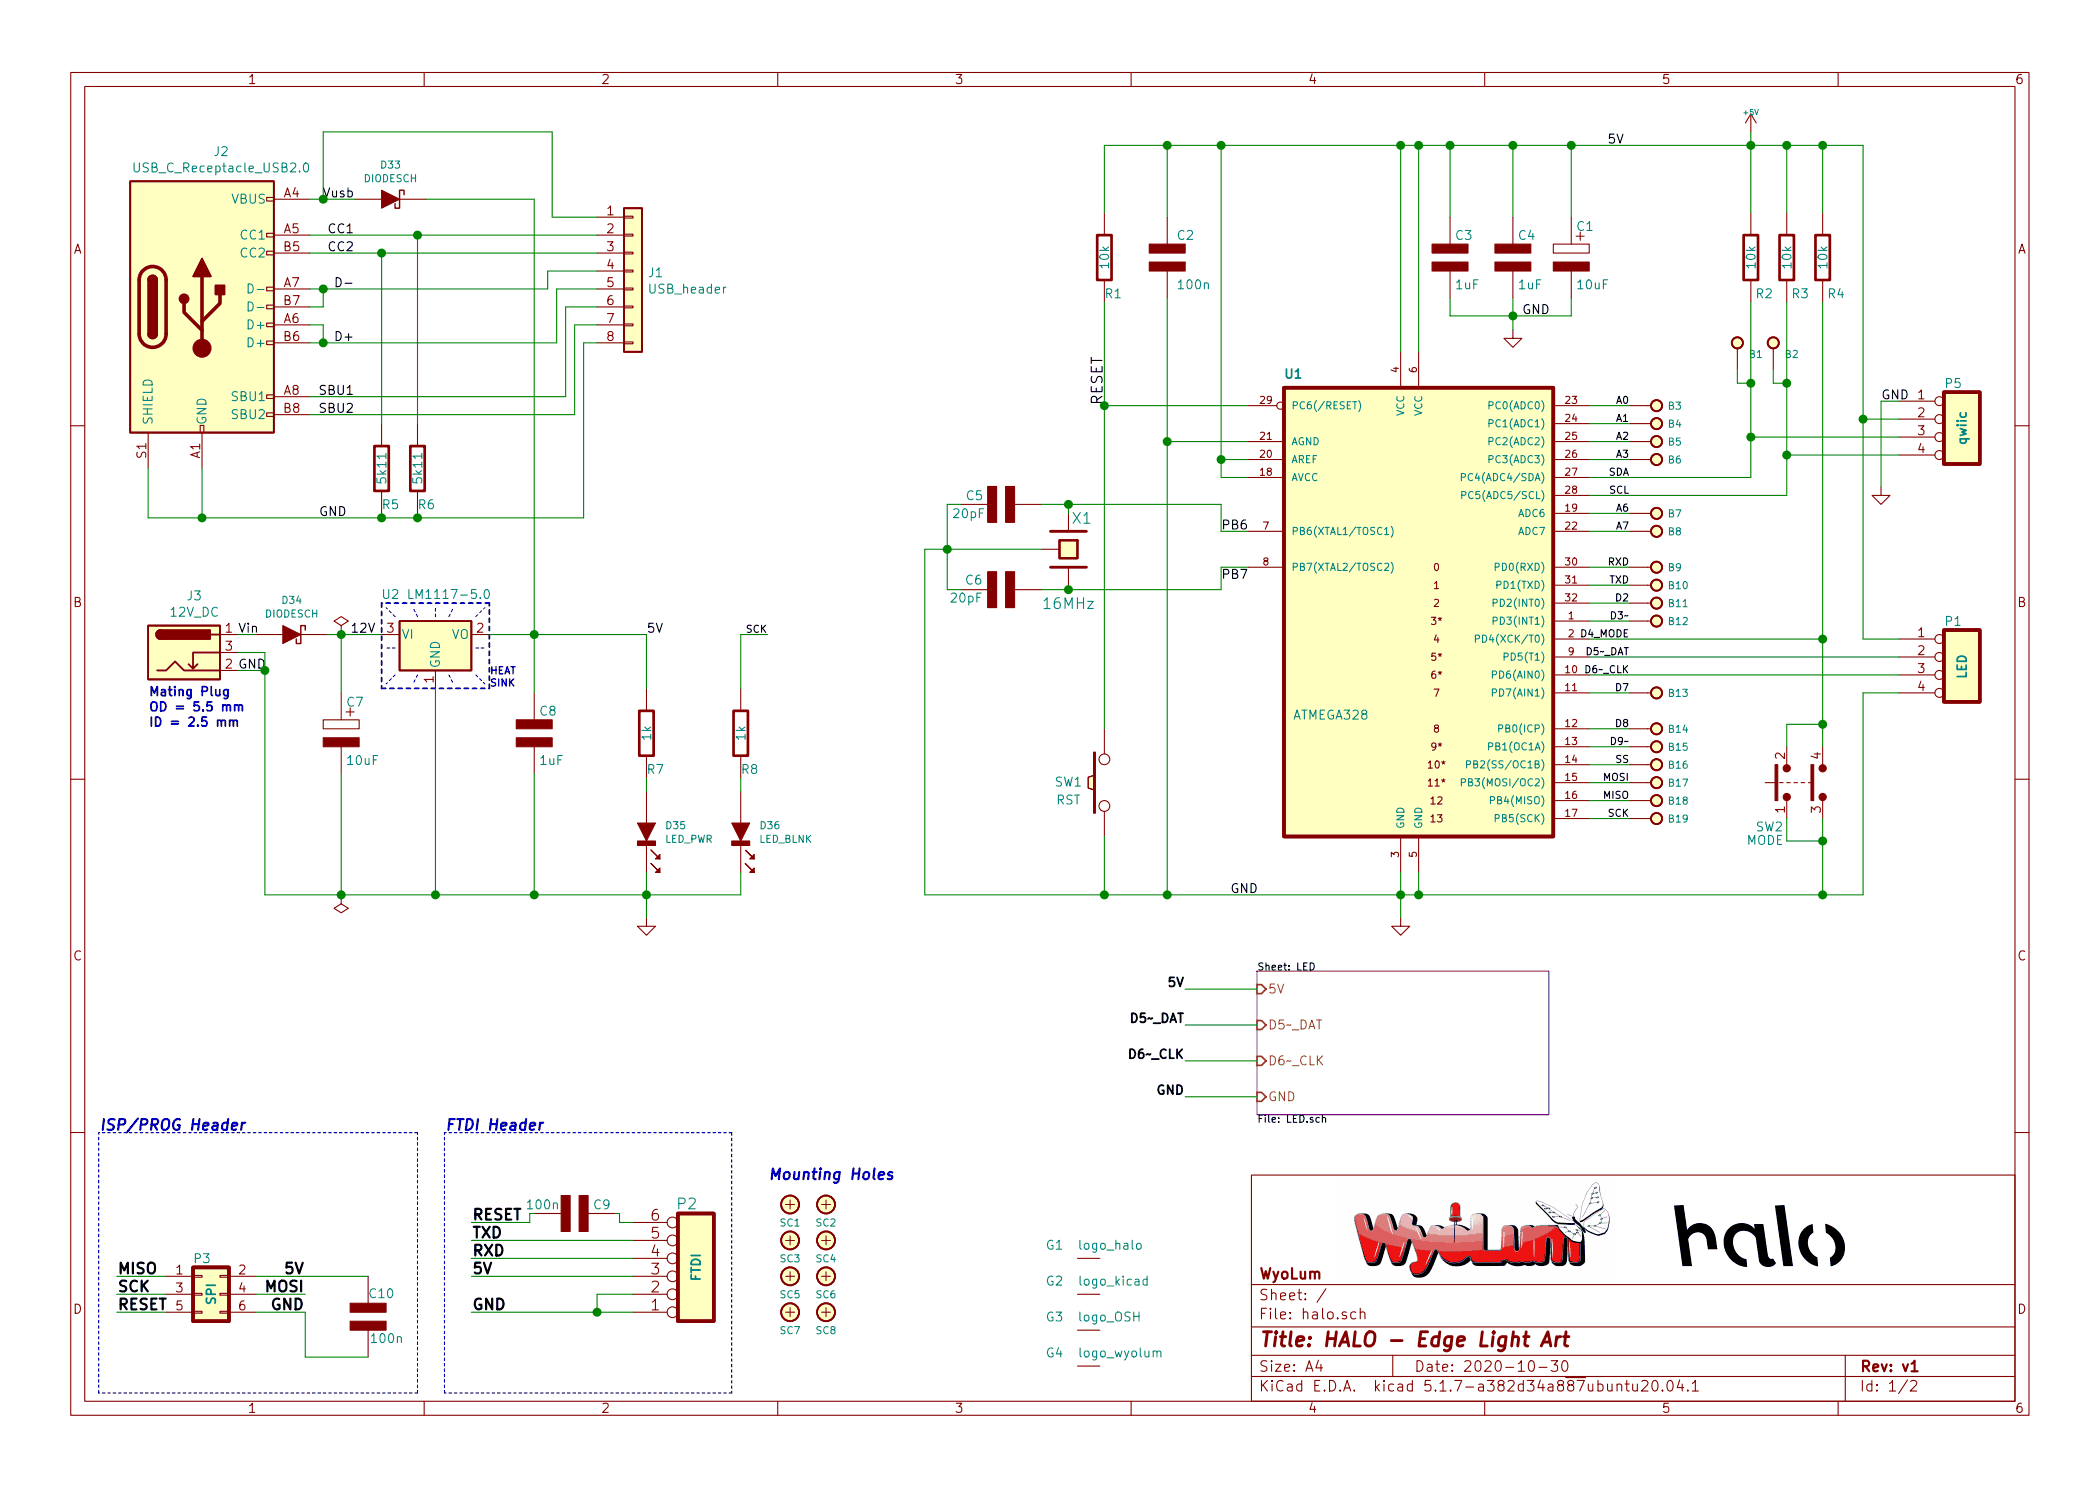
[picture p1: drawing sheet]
EESchema Schematic File Version 4
EELAYER 30 0
EELAYER END
$Descr A4 11693 8268
encoding utf-8
Sheet 1 2
Title "HALO - Edge Light Art"
Date "2020-10-30"
Rev "v1"
Comp "WyoLum"
Comment1 ""
Comment2 ""
Comment3 ""
Comment4 ""
$EndDescr
Wire Wire Line
	5950 3250 5950 3275
Wire Wire Line
	6950 2950 6800 2950
Wire Wire Line
	6800 2950 6800 2800
Wire Wire Line
	6950 2250 6150 2250
Wire Notes Line
	550  7750 550  6300
Wire Notes Line
	2325 7750 2325 6300
Wire Wire Line
	2625 6800 2950 6800
Wire Wire Line
	2950 6800 2950 6750
Wire Wire Line
	2950 6750 2975 6750
Wire Wire Line
	3525 7000 2625 7000
Wire Wire Line
	3325 7300 3325 7200
Wire Wire Line
	1700 7200 1425 7200
Wire Wire Line
	1425 7300 1700 7300
Connection ~ 3325 7300
Wire Wire Line
	6150 1175 6150 800 
Connection ~ 9750 800 
Wire Wire Line
	9750 725  9750 800 
Connection ~ 6500 2450
Wire Wire Line
	6500 4975 6500 2450
Connection ~ 7800 800 
Wire Wire Line
	9075 4350 8850 4350
Wire Wire Line
	7800 4850 7800 4975
Wire Wire Line
	7800 800  7800 1950
Wire Wire Line
	7900 800  7900 1950
Connection ~ 7900 800 
Wire Wire Line
	9075 4450 8850 4450
Wire Wire Line
	6950 2450 6500 2450
Connection ~ 7800 4975
Wire Wire Line
	6500 800  6500 1200
Connection ~ 6500 800 
Wire Wire Line
	6150 4650 6150 4975
Connection ~ 6500 4975
Wire Wire Line
	9950 800  9950 1175
Wire Wire Line
	8850 3250 9075 3250
Wire Wire Line
	8850 3150 9075 3150
Wire Wire Line
	3325 7200 3525 7200
Wire Wire Line
	925  7300 650  7300
Wire Wire Line
	925  7200 650  7200
Wire Wire Line
	925  7100 650  7100
Wire Wire Line
	3525 7100 2625 7100
Wire Wire Line
	2625 7300 3325 7300
Wire Wire Line
	3525 6900 2625 6900
Wire Wire Line
	3425 6750 3450 6750
Wire Wire Line
	3450 6750 3450 6800
Wire Wire Line
	3450 6800 3525 6800
Wire Notes Line
	4075 6300 2475 6300
Wire Notes Line
	4075 6300 4075 7750
Wire Notes Line
	4075 7750 2475 7750
Wire Notes Line
	2475 7750 2475 6300
Wire Wire Line
	6150 1675 6150 2250
Connection ~ 6150 2250
Wire Wire Line
	5950 3275 6800 3275
Wire Wire Line
	6800 3275 6800 3150
Wire Wire Line
	6800 3150 6950 3150
Wire Wire Line
	7900 4975 7900 4850
Text Label 6800 3225 0    50   ~ 0
PB7
Text Label 6800 2950 0    50   ~ 0
PB6
$Comp
L power:GND #PWR04
U 1 1
P 7800 5100
F 0 "#PWR04" H 7800 5100 30  0001 C CNN
F 1 "GND" H 7800 5030 30  0001 C CNN
F 2 "" H 7800 5100 60  0001 C CNN
F 3 "" H 7800 5100 60  0001 C CNN
	1    7800 5100
	1    0    0    -1  
$EndComp
$Comp
L halo:C_NPOL C6
U 1 1
P 5575 3275
F 0 "C6" V 5625 3375 50  0000 L CNN
F 1 "20pF" V 5525 3375 50  0000 L CNN
F 2 "halo:C_0805_2012Metric" H 5575 3275 60  0001 C CNN
F 3 "" H 5575 3275 60  0001 C CNN
F 4 "490-1734-1-ND" H 5575 3475 60  0001 C CNN "Digikey"
	1    5575 3275
	0    -1   -1   0   
$EndComp
$Comp
L halo:C_NPOL C5
U 1 1
P 5575 2800
F 0 "C5" V 5525 2600 50  0000 L CNN
F 1 "20pF" V 5625 2525 50  0000 L CNN
F 2 "halo:C_0805_2012Metric" H 5575 2800 60  0001 C CNN
F 3 "" H 5575 2800 60  0001 C CNN
F 4 "490-1734-1-ND" H 5575 3000 60  0001 C CNN "Digikey"
	1    5575 2800
	0    1    1    0   
$EndComp
Text Notes 2475 6300 0    60   Italic 12
FTDI Header
Text Notes 550  6300 0    60   Italic 12
ISP/PROG Header
Text Label 1700 7300 2    60   ~ 12
GND
$Comp
L power:+5V #PWR01
U 1 1
P 9750 725
F 0 "#PWR01" H 9750 685 30  0001 C CNN
F 1 "+5V" H 9750 835 30  0000 C CNN
F 2 "" H 9750 725 60  0001 C CNN
F 3 "" H 9750 725 60  0001 C CNN
	1    9750 725 
	1    0    0    -1  
$EndComp
Text Label 2625 7100 0    60   ~ 12
5V
Text Notes 4275 6575 0    60   Italic 12
Mounting Holes
Text Label 650  7100 0    60   ~ 12
MISO
Text Label 1700 7100 2    60   ~ 12
5V
Text Label 650  7200 0    60   ~ 12
SCK
Text Label 1700 7200 2    60   ~ 12
MOSI
Text Label 650  7300 0    60   ~ 12
RESET
$Comp
L halo:SCREW SC1
U 1 1
P 4400 6700
F 0 "SC1" H 4400 6600 40  0000 C CNN
F 1 "SCREW" H 4400 6800 40  0001 C CNN
F 2 "halo:MountingHole_3.2mm_M3_Pad_Via" H 4400 6700 60  0001 C CNN
F 3 "" H 4400 6700 60  0001 C CNN
	1    4400 6700
	1    0    0    -1  
$EndComp
Text Label 2625 7300 0    60   ~ 12
GND
Text Label 2625 6900 0    60   ~ 12
TXD
Text Label 2625 7000 0    60   ~ 12
RXD
Text Label 2625 6800 0    60   ~ 12
RESET
$Comp
L halo:CONN_6 P2
U 1 1
P 3875 7050
F 0 "P2" H 3825 6700 60  0000 C CNN
F 1 "FTDI" V 3875 7050 50  0000 C CNB
F 2 "halo:PinHeader_1x06_P2.54mm_Vertical_SMD_Pin1Left" H 3875 7050 60  0001 C CNN
F 3 "" H 3875 7050 60  0001 C CNN
	1    3875 7050
	1    0    0    1   
$EndComp
Text Label 6150 2250 1    60   ~ 0
RESET
Text Label 9075 3150 2    40   ~ 0
RXD
Text Label 9075 3250 2    40   ~ 0
TXD
$Comp
L halo:R2 R3
U 1 1
P 9950 1425
F 0 "R3" H 10025 1225 50  0000 C CNN
F 1 "10k" V 9950 1425 50  0000 C CNN
F 2 "halo:R_0805_2012Metric" H 9950 1425 60  0001 C CNN
F 3 "" H 9950 1425 60  0001 C CNN
	1    9950 1425
	1    0    0    -1  
$EndComp
$Comp
L halo:R2 R2
U 1 1
P 9750 1425
F 0 "R2" H 9825 1225 50  0000 C CNN
F 1 "10k" V 9750 1425 50  0000 C CNN
F 2 "halo:R_0805_2012Metric" H 9750 1425 60  0001 C CNN
F 3 "" H 9750 1425 60  0001 C CNN
	1    9750 1425
	1    0    0    -1  
$EndComp
$Comp
L halo:SW_PUSH SW1
U 1 1
P 6150 4350
F 0 "SW1" V 6150 4550 50  0000 C CNN
F 1 "RST" V 6050 4550 50  0000 C CNN
F 2 "halo:SW_Push_1P1T_NO_6x6mm_H9.5mm" H 6150 4350 60  0001 C CNN
F 3 "" H 6150 4350 60  0001 C CNN
F 4 "" H 6400 4560 60  0001 C CNN "DigiKey"
	1    6150 4350
	0    -1   -1   0   
$EndComp
$Comp
L halo:R2 R1
U 1 1
P 6150 1425
F 0 "R1" H 6200 1225 50  0000 C CNN
F 1 "10k" V 6150 1425 50  0000 C CNN
F 2 "halo:R_0805_2012Metric" H 6150 1425 60  0001 C CNN
F 3 "" H 6150 1425 60  0001 C CNN
	1    6150 1425
	1    0    0    -1  
$EndComp
$Comp
L halo:C_NPOL C2
U 1 1
P 6500 1425
F 0 "C2" H 6550 1550 50  0000 L CNN
F 1 "100n" H 6550 1275 50  0000 L CNN
F 2 "halo:C_0805_2012Metric" H 6500 1425 60  0001 C CNN
F 3 "" H 6500 1425 60  0001 C CNN
	1    6500 1425
	1    0    0    -1  
$EndComp
Text Label 9075 2650 2    40   ~ 0
SDA
Text Label 9075 2750 2    40   ~ 0
SCL
Text Label 9075 4250 2    40   ~ 0
SS
Text Label 9075 4350 2    40   ~ 0
MOSI
Text Label 9075 4550 2    40   ~ 0
SCK
Text Label 9075 4450 2    40   ~ 0
MISO
$Comp
L halo:ATMEGA8-AI U1
U 1 1
P 7850 3250
F 0 "U1" H 7150 4400 50  0000 L BNB
F 1 "ATMEGA328" H 7200 2500 50  0000 L BNN
F 2 "halo:TQFP-32_7x7mm_P0.8mm" H 8375 1675 50  0001 C CNN
F 3 "" H 7850 3250 60  0001 C CNN
	1    7850 3250
	1    0    0    -1  
$EndComp
Wire Notes Line
	2325 6300 550  6300
Wire Notes Line
	2325 7750 550  7750
$Comp
L halo:CRYSTAL X1
U 1 1
P 5950 3050
F 0 "X1" V 5775 3125 60  0000 C CNN
F 1 "16MHz" V 6250 3050 60  0000 C CNN
F 2 "halo:Crystal_SMD_3225-4Pin_3.2x2.5mm" H 5950 3050 60  0001 C CNN
F 3 "" H 5950 3050 60  0000 C CNN
	1    5950 3050
	0    1    1    0   
$EndComp
Wire Wire Line
	6950 2550 6800 2550
Wire Wire Line
	9750 1675 9750 2125
Wire Wire Line
	9750 2650 8850 2650
Wire Wire Line
	8850 2750 9950 2750
Wire Wire Line
	9950 2750 9950 2525
Text Label 8950 800  0    50   ~ 0
5V
$Comp
L halo:C_NPOL C9
U 1 1
P 3200 6750
F 0 "C9" V 3150 6850 50  0000 L CNN
F 1 "100n" V 3150 6475 50  0000 L CNN
F 2 "halo:C_0805_2012Metric" H 3200 6775 60  0001 C CNN
F 3 "" H 3200 6775 60  0000 C CNN
	1    3200 6750
	0    1    1    0   
$EndComp
Text Label 6850 4975 0    50   ~ 0
GND
Wire Wire Line
	6800 2550 6800 2650
$Comp
L halo:SCREW SC3
U 1 1
P 4400 6900
F 0 "SC3" H 4400 6800 40  0000 C CNN
F 1 "SCREW" H 4400 7000 40  0001 C CNN
F 2 "halo:MountingHole_3.2mm_M3_Pad_Via" H 4400 6900 60  0001 C CNN
F 3 "" H 4400 6900 60  0001 C CNN
	1    4400 6900
	1    0    0    -1  
$EndComp
$Comp
L halo:SCREW SC5
U 1 1
P 4400 7100
F 0 "SC5" H 4400 7000 40  0000 C CNN
F 1 "SCREW" H 4400 7200 40  0001 C CNN
F 2 "halo:MountingHole_3.2mm_M3_Pad_Via" H 4400 7100 60  0001 C CNN
F 3 "" H 4400 7100 60  0001 C CNN
	1    4400 7100
	1    0    0    -1  
$EndComp
$Comp
L halo:SCREW SC7
U 1 1
P 4400 7300
F 0 "SC7" H 4400 7200 40  0000 C CNN
F 1 "SCREW" H 4400 7400 40  0001 C CNN
F 2 "halo:MountingHole_3.2mm_M3_Pad_Via" H 4400 7300 60  0001 C CNN
F 3 "" H 4400 7300 60  0001 C CNN
	1    4400 7300
	1    0    0    -1  
$EndComp
$Comp
L halo:R2 R4
U 1 1
P 10150 1425
F 0 "R4" H 10225 1225 50  0000 C CNN
F 1 "10k" V 10150 1425 50  0000 C CNN
F 2 "halo:R_0805_2012Metric" H 10150 1425 60  0001 C CNN
F 3 "" H 10150 1425 60  0001 C CNN
	1    10150 1425
	1    0    0    -1  
$EndComp
Wire Wire Line
	10150 800  10150 1175
Connection ~ 9950 800 
Wire Wire Line
	10150 1675 10150 3550
Connection ~ 10150 3550
$Comp
L halo:SCREW SC2
U 1 1
P 4600 6700
F 0 "SC2" H 4600 6600 40  0000 C CNN
F 1 "SCREW" H 4600 6800 40  0001 C CNN
F 2 "halo:MountingHole_3.2mm_M3_Pad_Via" H 4600 6700 60  0001 C CNN
F 3 "" H 4600 6700 60  0001 C CNN
	1    4600 6700
	1    0    0    -1  
$EndComp
$Comp
L halo:SCREW SC4
U 1 1
P 4600 6900
F 0 "SC4" H 4600 6800 40  0000 C CNN
F 1 "SCREW" H 4600 7000 40  0001 C CNN
F 2 "halo:MountingHole_3.2mm_M3_Pad_Via" H 4600 6900 60  0001 C CNN
F 3 "" H 4600 6900 60  0001 C CNN
	1    4600 6900
	1    0    0    -1  
$EndComp
$Comp
L halo:SCREW SC6
U 1 1
P 4600 7100
F 0 "SC6" H 4600 7000 40  0000 C CNN
F 1 "SCREW" H 4600 7200 40  0001 C CNN
F 2 "halo:MountingHole_3.2mm_M3_Pad_Via" H 4600 7100 60  0001 C CNN
F 3 "" H 4600 7100 60  0001 C CNN
	1    4600 7100
	1    0    0    -1  
$EndComp
$Comp
L halo:SCREW SC8
U 1 1
P 4600 7300
F 0 "SC8" H 4600 7200 40  0000 C CNN
F 1 "SCREW" H 4600 7400 40  0001 C CNN
F 2 "halo:MountingHole_3.2mm_M3_Pad_Via" H 4600 7300 60  0001 C CNN
F 3 "" H 4600 7300 60  0001 C CNN
	1    4600 7300
	1    0    0    -1  
$EndComp
Text Label 9075 3550 2    40   ~ 0
D4_MODE
Wire Wire Line
	3325 7300 3525 7300
Wire Wire Line
	6150 800  6500 800 
Wire Wire Line
	9750 800  9750 1175
Wire Wire Line
	9750 800  9950 800 
Wire Wire Line
	6150 4975 6500 4975
Wire Wire Line
	6500 2450 6500 1650
Wire Wire Line
	7800 800  7900 800 
Wire Wire Line
	7900 800  8075 800 
Wire Wire Line
	7800 4975 7800 5100
Wire Wire Line
	7800 4975 7900 4975
Wire Wire Line
	6500 800  6800 800 
Wire Wire Line
	6500 4975 7800 4975
Wire Wire Line
	6150 2250 6150 4050
Wire Wire Line
	5950 2800 5950 2850
Wire Wire Line
	6800 2650 6950 2650
Wire Wire Line
	9950 800  10150 800 
Wire Wire Line
	10150 3550 10150 4025
Wire Wire Line
	8850 4550 9075 4550
Wire Wire Line
	8850 4250 9075 4250
Text Label 9075 3650 2    40   ~ 0
D5~~_DAT
Text Label 9075 3750 2    40   ~ 0
D6~~_CLK
$Comp
L halo:C_NPOL C3
U 1 1
P 8075 1425
F 0 "C3" H 8100 1550 50  0000 L CNN
F 1 "1uF" H 8100 1275 50  0000 L CNN
F 2 "halo:C_0805_2012Metric" H 8075 1450 60  0001 C CNN
F 3 "" H 8075 1450 60  0000 C CNN
	1    8075 1425
	1    0    0    -1  
$EndComp
$Comp
L halo:C_NPOL C4
U 1 1
P 8425 1425
F 0 "C4" H 8450 1550 50  0000 L CNN
F 1 "1uF" H 8450 1275 50  0000 L CNN
F 2 "halo:C_0805_2012Metric" H 8425 1450 60  0001 C CNN
F 3 "" H 8425 1450 60  0000 C CNN
	1    8425 1425
	1    0    0    -1  
$EndComp
$Comp
L halo:C_POL C1
U 1 1
P 8750 1400
F 0 "C1" H 8775 1550 50  0000 L CNN
F 1 "10uF" H 8775 1225 50  0000 L CNN
F 2 "halo:CP_Elec_4x5.8" H 8750 1400 60  0001 C CNN
F 3 "" H 8750 1400 60  0000 C CNN
	1    8750 1400
	1    0    0    -1  
$EndComp
Wire Wire Line
	8075 1200 8075 800 
Connection ~ 8075 800 
Wire Wire Line
	8075 800  8425 800 
Wire Wire Line
	8425 1200 8425 800 
Connection ~ 8425 800 
Wire Wire Line
	8425 800  8750 800 
Wire Wire Line
	8750 1200 8750 800 
Connection ~ 8750 800 
Wire Wire Line
	8750 800  9750 800 
Wire Wire Line
	8075 1650 8075 1750
Wire Wire Line
	8075 1750 8425 1750
Wire Wire Line
	8750 1750 8750 1650
Wire Wire Line
	8425 1650 8425 1750
Connection ~ 8425 1750
Wire Wire Line
	8425 1750 8750 1750
Wire Wire Line
	8425 1750 8425 1825
$Comp
L power:GND #PWR02
U 1 1
P 8425 1825
F 0 "#PWR02" H 8425 1825 30  0001 C CNN
F 1 "GND" H 8425 1755 30  0001 C CNN
F 2 "" H 8425 1825 60  0001 C CNN
F 3 "" H 8425 1825 60  0001 C CNN
	1    8425 1825
	1    0    0    -1  
$EndComp
Text Label 8475 1750 0    50   ~ 0
GND
$Comp
L halo:Conn_02x03_Odd_Even P3
U 1 1
P 1125 7200
F 0 "P3" H 1125 7400 50  0000 C CNN
F 1 "SPI" V 1175 7200 50  0000 C CNB
F 2 "halo:PinHeader_2x03_P2.54mm_Vertical_SMD" H 1125 7200 50  0001 C CNN
F 3 "~" H 1125 7200 50  0001 C CNN
	1    1125 7200
	1    0    0    -1  
$EndComp
Wire Wire Line
	5800 2800 5950 2800
Connection ~ 5950 2800
Wire Wire Line
	5800 3275 5950 3275
Connection ~ 5950 3275
Wire Wire Line
	5350 2800 5275 2800
Wire Wire Line
	5275 2800 5275 3050
Wire Wire Line
	5350 3275 5275 3275
Wire Wire Line
	5275 3050 5800 3050
Connection ~ 5275 3050
Wire Wire Line
	5275 3050 5275 3275
Wire Wire Line
	6800 2800 5950 2800
$Comp
L halo:C_NPOL C10
U 1 1
P 2050 7325
F 0 "C10" H 1900 7200 50  0000 L CNN
F 1 "100n" H 1850 7450 50  0000 L CNN
F 2 "halo:C_0805_2012Metric" H 2050 7350 60  0001 C CNN
F 3 "" H 2050 7350 60  0000 C CNN
	1    2050 7325
	-1   0    0    1   
$EndComp
Wire Wire Line
	1425 7100 2050 7100
Wire Wire Line
	2050 7550 1700 7550
Wire Wire Line
	1700 7550 1700 7300
Wire Wire Line
	7900 4975 10150 4975
Wire Wire Line
	10150 4975 10150 4675
Connection ~ 7900 4975
Wire Wire Line
	8850 3550 10150 3550
$Comp
L halo:USB_C_Receptacle_USB2.0 J2
U 1 1
P 1125 1700
F 0 "J2" H 1232 2567 50  0000 C CNN
F 1 "USB_C_Receptacle_USB2.0" H 1232 2476 50  0000 C CNN
F 2 "halo:USB_C_XKB_U262-241N-4BV64_v2" H 1275 1700 50  0001 C CNN
F 3 "https://www.usb.org/sites/default/files/documents/usb_type-c.zip" H 1275 1700 50  0001 C CNN
	1    1125 1700
	1    0    0    -1  
$EndComp
Wire Wire Line
	1725 1100 1800 1100
Wire Wire Line
	1725 1600 1800 1600
Wire Wire Line
	1800 1600 1800 1700
Wire Wire Line
	1800 1700 1725 1700
Wire Wire Line
	1725 1800 1800 1800
Wire Wire Line
	1800 1800 1800 1900
Wire Wire Line
	1800 1900 1725 1900
Connection ~ 1800 1600
Connection ~ 1800 1900
$Comp
L halo:R2 R5
U 1 1
P 2125 2600
F 0 "R5" H 2175 2400 50  0000 C CNN
F 1 "5k11" V 2125 2600 50  0000 C CNN
F 2 "halo:R_0805_2012Metric" H 2125 2600 60  0001 C CNN
F 3 "" H 2125 2600 60  0001 C CNN
	1    2125 2600
	1    0    0    -1  
$EndComp
$Comp
L halo:R2 R6
U 1 1
P 2325 2600
F 0 "R6" H 2375 2400 50  0000 C CNN
F 1 "5k11" V 2325 2600 50  0000 C CNN
F 2 "halo:R_0805_2012Metric" H 2325 2600 60  0001 C CNN
F 3 "" H 2325 2600 60  0001 C CNN
	1    2325 2600
	1    0    0    -1  
$EndComp
Wire Wire Line
	825  2875 825  2600
Wire Wire Line
	1125 2600 1125 2875
Connection ~ 1125 2875
Wire Wire Line
	1125 2875 825  2875
Text Label 1975 1100 2    50   ~ 0
Vusb
Text Label 1975 1600 2    50   ~ 0
D-
Text Label 1975 1900 2    50   ~ 0
D+
Text Label 1975 2200 2    50   ~ 0
SBU1
Text Label 1975 2300 2    50   ~ 0
SBU2
Text Label 1775 2875 0    50   ~ 0
GND
Text Label 1975 1300 2    50   ~ 0
CC1
Text Label 1975 1400 2    50   ~ 0
CC2
Connection ~ 6800 2550
Wire Wire Line
	6800 2550 6800 800 
Connection ~ 6800 800 
Wire Wire Line
	6800 800  7800 800 
Wire Wire Line
	5275 3050 5150 3050
Wire Wire Line
	5150 3050 5150 4975
Wire Wire Line
	5150 4975 6150 4975
Connection ~ 6150 4975
$Comp
L halo:DIODESCH D34
U 1 1
P 1625 3525
F 0 "D34" H 1625 3718 40  0000 C CNN
F 1 "DIODESCH" H 1625 3642 40  0000 C CNN
F 2 "halo:D_SMB" H 1625 3525 60  0001 C CNN
F 3 "" H 1625 3525 60  0000 C CNN
	1    1625 3525
	1    0    0    -1  
$EndComp
$Comp
L halo:LM1117-5.0 U2
U 1 1
P 2425 3525
F 0 "U2" H 2175 3750 50  0000 C CNN
F 1 "LM1117-5.0" H 2500 3750 50  0000 C CNN
F 2 "halo:SOT-223-3_TabPin2" H 2425 3525 50  0001 C CNN
F 3 "http://www.ti.com/lit/ds/symlink/lm1117.pdf" H 2425 3525 50  0001 C CNN
	1    2425 3525
	1    0    0    -1  
$EndComp
$Comp
L halo:C_POL C7
U 1 1
P 1900 4050
F 0 "C7" H 1925 4200 50  0000 L CNN
F 1 "10uF" H 1925 3875 50  0000 L CNN
F 2 "halo:CP_Elec_4x5.8" H 1900 4050 60  0001 C CNN
F 3 "" H 1900 4050 60  0000 C CNN
	1    1900 4050
	1    0    0    -1  
$EndComp
$Comp
L halo:C_NPOL C8
U 1 1
P 2975 4075
F 0 "C8" H 3000 4200 50  0000 L CNN
F 1 "1uF" H 3000 3925 50  0000 L CNN
F 2 "halo:C_0805_2012Metric" H 2975 4100 60  0001 C CNN
F 3 "" H 2975 4100 60  0000 C CNN
	1    2975 4075
	1    0    0    -1  
$EndComp
Wire Wire Line
	1325 3525 1425 3525
Wire Wire Line
	1825 3525 1900 3525
Wire Wire Line
	2725 3525 2975 3525
Wire Wire Line
	2975 3525 2975 3850
Wire Wire Line
	2975 4300 2975 4975
Wire Wire Line
	2975 4975 2425 4975
Wire Wire Line
	1475 4975 1475 3725
Wire Wire Line
	1475 3725 1325 3725
Wire Wire Line
	1900 3850 1900 3525
Connection ~ 1900 3525
Wire Wire Line
	1900 3525 2125 3525
Wire Wire Line
	2425 3825 2425 4975
Connection ~ 2425 4975
Wire Wire Line
	2425 4975 1900 4975
Wire Wire Line
	1900 4300 1900 4975
Connection ~ 1900 4975
Wire Wire Line
	1900 4975 1475 4975
$Comp
L halo:R2 R7
U 1 1
P 3600 4075
F 0 "R7" H 3650 3875 50  0000 C CNN
F 1 "1k" V 3600 4075 50  0000 C CNN
F 2 "halo:R_0805_2012Metric" H 3600 4075 60  0001 C CNN
F 3 "" H 3600 4075 60  0001 C CNN
	1    3600 4075
	1    0    0    -1  
$EndComp
Wire Wire Line
	3600 3825 3600 3525
Wire Wire Line
	3600 3525 2975 3525
Connection ~ 2975 3525
$Comp
L halo:DIODE_LED D35
U 1 1
P 3600 4625
F 0 "D35" V 3562 4727 40  0000 L CNN
F 1 "LED_PWR" V 3638 4727 40  0000 L CNN
F 2 "halo:LED_0805_2012Metric" H 3600 4625 60  0001 C CNN
F 3 "" H 3600 4625 60  0000 C CNN
	1    3600 4625
	0    1    1    0   
$EndComp
Wire Wire Line
	3600 4325 3600 4400
Wire Wire Line
	3600 4850 3600 4975
Wire Wire Line
	3600 4975 2975 4975
Connection ~ 2975 4975
$Comp
L halo:DIODESCH D33
U 1 1
P 2175 1100
F 0 "D33" H 2175 1293 40  0000 C CNN
F 1 "DIODESCH" H 2175 1217 40  0000 C CNN
F 2 "halo:D_SMB" H 2175 1100 60  0001 C CNN
F 3 "" H 2175 1100 60  0000 C CNN
	1    2175 1100
	1    0    0    -1  
$EndComp
Wire Wire Line
	2375 1100 2975 1100
Wire Wire Line
	2975 1100 2975 3525
Text Label 3600 3525 0    50   ~ 0
5V
Text Label 1950 3525 0    50   ~ 0
12V
Text Label 1325 3525 0    50   ~ 0
Vin
$Comp
L halo:R2 R8
U 1 1
P 4125 4075
F 0 "R8" H 4175 3875 50  0000 C CNN
F 1 "1k" V 4125 4075 50  0000 C CNN
F 2 "halo:R_0805_2012Metric" H 4125 4075 60  0001 C CNN
F 3 "" H 4125 4075 60  0001 C CNN
	1    4125 4075
	1    0    0    -1  
$EndComp
$Comp
L halo:DIODE_LED D36
U 1 1
P 4125 4625
F 0 "D36" V 4087 4727 40  0000 L CNN
F 1 "LED_BLNK" V 4163 4727 40  0000 L CNN
F 2 "halo:LED_0805_2012Metric" H 4125 4625 60  0001 C CNN
F 3 "" H 4125 4625 60  0000 C CNN
	1    4125 4625
	0    1    1    0   
$EndComp
Wire Wire Line
	4125 4325 4125 4400
Wire Wire Line
	3600 4975 4125 4975
Wire Wire Line
	4125 4975 4125 4850
Connection ~ 3600 4975
Wire Wire Line
	4125 3825 4125 3525
Wire Wire Line
	4125 3525 4275 3525
Text Label 4275 3525 2    40   ~ 0
SCK
$Comp
L power:GND #PWR03
U 1 1
P 3600 5100
F 0 "#PWR03" H 3600 5100 30  0001 C CNN
F 1 "GND" H 3600 5030 30  0001 C CNN
F 2 "" H 3600 5100 60  0001 C CNN
F 3 "" H 3600 5100 60  0001 C CNN
	1    3600 5100
	1    0    0    -1  
$EndComp
Wire Wire Line
	3600 5100 3600 4975
Text Label 1325 3725 0    50   ~ 0
GND
Wire Wire Line
	8850 4050 9075 4050
Wire Wire Line
	8850 4150 9075 4150
Wire Wire Line
	8850 3850 9075 3850
Wire Wire Line
	8850 3350 9075 3350
Wire Wire Line
	8850 3450 9075 3450
Wire Wire Line
	8850 2950 9075 2950
Wire Wire Line
	8850 2850 9075 2850
Wire Wire Line
	8850 2550 9075 2550
Wire Wire Line
	8850 2450 9075 2450
Wire Wire Line
	8850 2350 9075 2350
Wire Wire Line
	8850 2250 9075 2250
Text Label 9075 4150 2    40   ~ 0
D9~~
Text Label 9075 4050 2    40   ~ 0
D8
Text Label 9075 3850 2    40   ~ 0
D7
Text Label 9075 3450 2    40   ~ 0
D3~~
Text Label 9075 3350 2    40   ~ 0
D2
Text Label 9075 2250 2    40   ~ 0
A0
Text Label 9075 2350 2    40   ~ 0
A1
Text Label 9075 2450 2    40   ~ 0
A2
Text Label 9075 2550 2    40   ~ 0
A3
Text Label 9075 2850 2    40   ~ 0
A6
Text Label 9075 2950 2    40   ~ 0
A7
$Comp
L halo:Conn_01x08 J1
U 1 1
P 3525 1500
F 0 "J1" H 3605 1492 50  0000 L CNN
F 1 "USB_header" H 3605 1401 50  0000 L CNN
F 2 "halo:PinHeader_2x04_P2.54mm_Vertical_SMD" H 3525 1500 50  0001 C CNN
F 3 "~" H 3525 1500 50  0001 C CNN
	1    3525 1500
	1    0    0    -1  
$EndComp
Wire Wire Line
	1800 1100 1800 725 
Wire Wire Line
	1800 725  3075 725 
Wire Wire Line
	3075 725  3075 1200
Wire Wire Line
	3075 1200 3325 1200
Connection ~ 1800 1100
Wire Wire Line
	1800 1100 1975 1100
Wire Wire Line
	3050 1600 3050 1500
Wire Wire Line
	3050 1500 3325 1500
Wire Wire Line
	1800 1600 3050 1600
Wire Wire Line
	3100 1900 3100 1600
Wire Wire Line
	1800 1900 3100 1900
Wire Wire Line
	3100 1600 3325 1600
Wire Wire Line
	3150 2200 3150 1700
Wire Wire Line
	3150 1700 3325 1700
Wire Wire Line
	1725 2200 3150 2200
Wire Wire Line
	3200 2300 3200 1800
Wire Wire Line
	3200 1800 3325 1800
Wire Wire Line
	3325 1900 3250 1900
Wire Wire Line
	3250 1900 3250 2875
$Comp
L halo:I_O B3
U 1 1
P 9225 2250
F 0 "B3" H 9285 2250 40  0000 L CNN
F 1 "I_O" H 9225 2305 30  0001 C CNN
F 2 "halo:breakout_smd" H 9225 2250 60  0001 C CNN
F 3 "" H 9225 2250 60  0000 C CNN
	1    9225 2250
	1    0    0    -1  
$EndComp
$Comp
L halo:I_O B4
U 1 1
P 9225 2350
F 0 "B4" H 9285 2350 40  0000 L CNN
F 1 "I_O" H 9225 2405 30  0001 C CNN
F 2 "halo:breakout_smd" H 9225 2350 60  0001 C CNN
F 3 "" H 9225 2350 60  0000 C CNN
	1    9225 2350
	1    0    0    -1  
$EndComp
$Comp
L halo:I_O B5
U 1 1
P 9225 2450
F 0 "B5" H 9285 2450 40  0000 L CNN
F 1 "I_O" H 9225 2505 30  0001 C CNN
F 2 "halo:breakout_smd" H 9225 2450 60  0001 C CNN
F 3 "" H 9225 2450 60  0000 C CNN
	1    9225 2450
	1    0    0    -1  
$EndComp
$Comp
L halo:I_O B6
U 1 1
P 9225 2550
F 0 "B6" H 9285 2550 40  0000 L CNN
F 1 "I_O" H 9225 2605 30  0001 C CNN
F 2 "halo:breakout_smd" H 9225 2550 60  0001 C CNN
F 3 "" H 9225 2550 60  0000 C CNN
	1    9225 2550
	1    0    0    -1  
$EndComp
$Comp
L halo:I_O B7
U 1 1
P 9225 2850
F 0 "B7" H 9285 2850 40  0000 L CNN
F 1 "I_O" H 9225 2905 30  0001 C CNN
F 2 "halo:breakout_smd" H 9225 2850 60  0001 C CNN
F 3 "" H 9225 2850 60  0000 C CNN
	1    9225 2850
	1    0    0    -1  
$EndComp
$Comp
L halo:I_O B8
U 1 1
P 9225 2950
F 0 "B8" H 9285 2950 40  0000 L CNN
F 1 "I_O" H 9225 3005 30  0001 C CNN
F 2 "halo:breakout_smd" H 9225 2950 60  0001 C CNN
F 3 "" H 9225 2950 60  0000 C CNN
	1    9225 2950
	1    0    0    -1  
$EndComp
$Comp
L halo:I_O B9
U 1 1
P 9225 3150
F 0 "B9" H 9285 3150 40  0000 L CNN
F 1 "I_O" H 9225 3205 30  0001 C CNN
F 2 "halo:breakout_smd" H 9225 3150 60  0001 C CNN
F 3 "" H 9225 3150 60  0000 C CNN
	1    9225 3150
	1    0    0    -1  
$EndComp
$Comp
L halo:I_O B10
U 1 1
P 9225 3250
F 0 "B10" H 9285 3250 40  0000 L CNN
F 1 "I_O" H 9225 3305 30  0001 C CNN
F 2 "halo:breakout_smd" H 9225 3250 60  0001 C CNN
F 3 "" H 9225 3250 60  0000 C CNN
	1    9225 3250
	1    0    0    -1  
$EndComp
$Comp
L halo:I_O B11
U 1 1
P 9225 3350
F 0 "B11" H 9285 3350 40  0000 L CNN
F 1 "I_O" H 9225 3405 30  0001 C CNN
F 2 "halo:breakout_smd" H 9225 3350 60  0001 C CNN
F 3 "" H 9225 3350 60  0000 C CNN
	1    9225 3350
	1    0    0    -1  
$EndComp
$Comp
L halo:I_O B12
U 1 1
P 9225 3450
F 0 "B12" H 9285 3450 40  0000 L CNN
F 1 "I_O" H 9225 3505 30  0001 C CNN
F 2 "halo:breakout_smd" H 9225 3450 60  0001 C CNN
F 3 "" H 9225 3450 60  0000 C CNN
	1    9225 3450
	1    0    0    -1  
$EndComp
$Comp
L halo:I_O B13
U 1 1
P 9225 3850
F 0 "B13" H 9285 3850 40  0000 L CNN
F 1 "I_O" H 9225 3905 30  0001 C CNN
F 2 "halo:breakout_smd" H 9225 3850 60  0001 C CNN
F 3 "" H 9225 3850 60  0000 C CNN
	1    9225 3850
	1    0    0    -1  
$EndComp
$Comp
L halo:I_O B14
U 1 1
P 9225 4050
F 0 "B14" H 9285 4050 40  0000 L CNN
F 1 "I_O" H 9225 4105 30  0001 C CNN
F 2 "halo:breakout_smd" H 9225 4050 60  0001 C CNN
F 3 "" H 9225 4050 60  0000 C CNN
	1    9225 4050
	1    0    0    -1  
$EndComp
$Comp
L halo:I_O B15
U 1 1
P 9225 4150
F 0 "B15" H 9285 4150 40  0000 L CNN
F 1 "I_O" H 9225 4205 30  0001 C CNN
F 2 "halo:breakout_smd" H 9225 4150 60  0001 C CNN
F 3 "" H 9225 4150 60  0000 C CNN
	1    9225 4150
	1    0    0    -1  
$EndComp
$Comp
L halo:I_O B16
U 1 1
P 9225 4250
F 0 "B16" H 9285 4250 40  0000 L CNN
F 1 "I_O" H 9225 4305 30  0001 C CNN
F 2 "halo:breakout_smd" H 9225 4250 60  0001 C CNN
F 3 "" H 9225 4250 60  0000 C CNN
	1    9225 4250
	1    0    0    -1  
$EndComp
$Comp
L halo:I_O B17
U 1 1
P 9225 4350
F 0 "B17" H 9285 4350 40  0000 L CNN
F 1 "I_O" H 9225 4405 30  0001 C CNN
F 2 "halo:breakout_smd" H 9225 4350 60  0001 C CNN
F 3 "" H 9225 4350 60  0000 C CNN
	1    9225 4350
	1    0    0    -1  
$EndComp
$Comp
L halo:I_O B18
U 1 1
P 9225 4450
F 0 "B18" H 9285 4450 40  0000 L CNN
F 1 "I_O" H 9225 4505 30  0001 C CNN
F 2 "halo:breakout_smd" H 9225 4450 60  0001 C CNN
F 3 "" H 9225 4450 60  0000 C CNN
	1    9225 4450
	1    0    0    -1  
$EndComp
$Comp
L halo:I_O B19
U 1 1
P 9225 4550
F 0 "B19" H 9285 4550 40  0000 L CNN
F 1 "I_O" H 9225 4605 30  0001 C CNN
F 2 "halo:breakout_smd" H 9225 4550 60  0001 C CNN
F 3 "" H 9225 4550 60  0000 C CNN
	1    9225 4550
	1    0    0    -1  
$EndComp
$Comp
L halo:I_O B1
U 1 1
P 9675 1900
F 0 "B1" V 9609 1839 40  0000 R CNN
F 1 "I_O" H 9675 1955 30  0001 C CNN
F 2 "halo:breakout_smd" H 9675 1900 60  0001 C CNN
F 3 "" H 9675 1900 60  0000 C CNN
	1    9675 1900
	0    -1   -1   0   
$EndComp
$Comp
L halo:I_O B2
U 1 1
P 9875 1900
F 0 "B2" V 9809 1839 40  0000 R CNN
F 1 "I_O" H 9875 1955 30  0001 C CNN
F 2 "halo:breakout_smd" H 9875 1900 60  0001 C CNN
F 3 "" H 9875 1900 60  0000 C CNN
	1    9875 1900
	0    -1   -1   0   
$EndComp
Wire Wire Line
	9875 2050 9875 2125
Wire Wire Line
	9875 2125 9950 2125
Connection ~ 9950 2125
Wire Wire Line
	9950 2125 9950 1675
Wire Wire Line
	9675 2050 9675 2125
Wire Wire Line
	9675 2125 9750 2125
Connection ~ 9750 2125
Wire Wire Line
	9750 2125 9750 2425
$Comp
L halo:CONN_4 P1
U 1 1
P 10925 3700
F 0 "P1" H 10825 3950 50  0000 L CNN
F 1 "LED" V 10925 3625 50  0000 L CNB
F 2 "halo:PinSocket_1x04_P2.54mm_Vertical_SMD_Pin1Left" H 10925 3700 60  0001 C CNN
F 3 "" H 10925 3700 60  0000 C CNN
	1    10925 3700
	1    0    0    -1  
$EndComp
Wire Wire Line
	8850 3650 10575 3650
Wire Wire Line
	8850 3750 10575 3750
Wire Wire Line
	10575 3850 10375 3850
Wire Wire Line
	10375 3850 10375 4975
Wire Wire Line
	10375 4975 10150 4975
Connection ~ 10150 4975
Wire Wire Line
	10575 3550 10375 3550
Wire Wire Line
	10375 3550 10375 2325
Wire Wire Line
	10375 800  10150 800 
Connection ~ 10150 800 
Wire Notes Line width 10
	2725 3825 2725 3350
Wire Notes Line width 10
	2725 3350 2125 3350
Wire Notes Line width 10
	2125 3350 2125 3825
Wire Notes Line width 10
	2125 3825 2725 3825
Wire Notes Line
	2650 3750 2700 3800
Wire Notes Line
	2200 3750 2150 3800
Wire Notes Line
	2200 3425 2150 3375
Wire Notes Line
	2650 3425 2700 3375
Wire Notes Line
	2425 3425 2425 3375
Wire Notes Line
	2650 3600 2700 3600
Wire Notes Line
	2200 3600 2150 3600
Wire Notes Line
	2325 3425 2300 3375
Wire Notes Line
	2500 3425 2525 3375
Wire Notes Line
	2500 3750 2525 3800
Wire Notes Line
	2325 3750 2300 3800
Text Notes 2725 3825 0    40   ~ 8
HEAT\nSINK
$Sheet
S 7000 5400 1625 800 
U 5FD196AC
F0 "LED" 40
F1 "LED.sch" 40
F2 "5V" I L 7000 5500 50 
F3 "D5~~_DAT" I L 7000 5700 50 
F4 "GND" I L 7000 6100 50 
F5 "D6~~_CLK" I L 7000 5900 50 
$EndSheet
Wire Wire Line
	7000 5700 6600 5700
Wire Wire Line
	6600 5900 7000 5900
Wire Wire Line
	7000 5500 6600 5500
Wire Wire Line
	6600 6100 7000 6100
Text Label 6600 5700 2    50   ~ 10
D5~~_DAT
Text Label 6600 5900 2    50   ~ 10
D6~~_CLK
Text Label 6600 6100 2    50   ~ 10
GND
Text Label 6600 5500 2    50   ~ 10
5V
$Comp
L power:PWR_FLAG #FLG0101
U 1 1
P 1900 3525
F 0 "#FLG0101" H 1900 3600 50  0001 C CNN
F 1 "PWR_FLAG" H 1900 3698 50  0001 C CNN
F 2 "" H 1900 3525 50  0001 C CNN
F 3 "~" H 1900 3525 50  0001 C CNN
	1    1900 3525
	1    0    0    -1  
$EndComp
$Comp
L power:PWR_FLAG #FLG0102
U 1 1
P 1900 4975
F 0 "#FLG0102" H 1900 5050 50  0001 C CNN
F 1 "PWR_FLAG" H 1900 5148 50  0001 C CNN
F 2 "" H 1900 4975 50  0001 C CNN
F 3 "~" H 1900 4975 50  0001 C CNN
	1    1900 4975
	-1   0    0    1   
$EndComp
Wire Wire Line
	1125 2875 2125 2875
Wire Wire Line
	2125 2850 2125 2875
Connection ~ 2125 2875
Wire Wire Line
	2125 2875 2325 2875
Wire Wire Line
	2325 2850 2325 2875
Connection ~ 2325 2875
Wire Wire Line
	2325 2875 3250 2875
Wire Wire Line
	1725 1400 2125 1400
Wire Wire Line
	1725 1300 2325 1300
Wire Wire Line
	1725 2300 3200 2300
Wire Wire Line
	2325 2350 2325 1300
Connection ~ 2325 1300
Wire Wire Line
	2325 1300 3325 1300
Wire Wire Line
	2125 2350 2125 1400
Connection ~ 2125 1400
Wire Wire Line
	2125 1400 3325 1400
$Comp
L halo:CONN_4 P5
U 1 1
P 10925 2375
F 0 "P5" H 10825 2625 50  0000 L CNN
F 1 "qwiic" V 10925 2375 50  0000 C CNB
F 2 "halo:sparkfun_apds_9960_smd" H 10925 2375 60  0001 C CNN
F 3 "" H 10925 2375 60  0000 C CNN
	1    10925 2375
	1    0    0    -1  
$EndComp
Wire Wire Line
	10575 2325 10375 2325
Connection ~ 10375 2325
Wire Wire Line
	10375 2325 10375 800 
Wire Wire Line
	10575 2425 9750 2425
Connection ~ 9750 2425
Wire Wire Line
	9750 2425 9750 2650
Wire Wire Line
	10575 2525 9950 2525
Connection ~ 9950 2525
Wire Wire Line
	9950 2525 9950 2125
Wire Wire Line
	10575 2225 10475 2225
Wire Wire Line
	10475 2225 10475 2700
$Comp
L power:GND #PWR05
U 1 1
P 10475 2700
F 0 "#PWR05" H 10475 2700 30  0001 C CNN
F 1 "GND" H 10475 2630 30  0001 C CNN
F 2 "" H 10475 2700 60  0001 C CNN
F 3 "" H 10475 2700 60  0001 C CNN
	1    10475 2700
	1    0    0    -1  
$EndComp
Text Label 10475 2225 0    50   ~ 0
GND
$Comp
L halo:logo_halo G1
U 1 1
P 6000 7000
F 0 "G1" H 5925 7075 50  0000 R CNN
F 1 "logo_halo" H 6000 7075 50  0000 L CNN
F 2 "halo:logo_halo" H 6000 7000 50  0001 C CNN
F 3 "" H 6000 7000 50  0001 C CNN
	1    6000 7000
	1    0    0    -1  
$EndComp
$Comp
L halo:logo_kicad G2
U 1 1
P 6000 7200
F 0 "G2" H 5925 7275 50  0000 R CNN
F 1 "logo_kicad" H 6000 7275 50  0000 L CNN
F 2 "halo:logo_KiCad_12mm_SilkScreen" H 6000 7200 50  0001 C CNN
F 3 "" H 6000 7200 50  0001 C CNN
	1    6000 7200
	1    0    0    -1  
$EndComp
$Comp
L halo:logo_OSH G3
U 1 1
P 6000 7400
F 0 "G3" H 5925 7475 50  0000 R CNN
F 1 "logo_OSH" H 6000 7475 50  0000 L CNN
F 2 "halo:logo_OSHW_11.4x12mm_SilkScreen" H 6000 7400 50  0001 C CNN
F 3 "" H 6000 7400 50  0001 C CNN
	1    6000 7400
	1    0    0    -1  
$EndComp
$Comp
L halo:logo_wyolum G4
U 1 1
P 6000 7600
F 0 "G4" H 5925 7675 50  0000 R CNN
F 1 "logo_wyolum" H 6000 7675 50  0000 L CNN
F 2 "halo:logo_wyolum" H 6000 7600 50  0001 C CNN
F 3 "" H 6000 7600 50  0001 C CNN
	1    6000 7600
	1    0    0    -1  
$EndComp
$Comp
L Connector:Barrel_Jack_Switch J3
U 1 1
P 1025 3625
F 0 "J3" H 1082 3942 50  0000 C CNN
F 1 "12V_DC" H 1082 3851 50  0000 C CNN
F 2 "halo:barrel_jack_DC-005-5A-2_5-SMT" H 1075 3585 50  0001 C CNN
F 3 "~" H 1075 3585 50  0001 C CNN
	1    1025 3625
	1    0    0    -1  
$EndComp
Wire Wire Line
	1325 3625 1475 3625
Wire Wire Line
	1475 3625 1475 3725
Connection ~ 1475 3725
Text Notes 825  4050 0    50   ~ 10
Mating Plug\nOD = 5.5 mm\nID = 2.5 mm
$Comp
L halo:SW_Push_Dual SW2
U 1 1
P 9950 4350
F 0 "SW2" V 9700 4525 50  0000 R CNN
F 1 "MODE" V 9625 4575 50  0000 R CNN
F 2 "halo:PinHeader_2x02_P2.54mm_Vertical_SMD" H 9950 4550 50  0001 C CNN
F 3 "~" H 9950 4550 50  0001 C CNN
	1    9950 4350
	0    -1   -1   0   
$EndComp
Wire Wire Line
	9950 4550 9950 4675
Wire Wire Line
	9950 4675 10150 4675
Connection ~ 10150 4675
Wire Wire Line
	10150 4675 10150 4550
Wire Wire Line
	9950 4150 9950 4025
Wire Wire Line
	9950 4025 10150 4025
Connection ~ 10150 4025
Wire Wire Line
	10150 4025 10150 4150
$EndSCHEMATC
